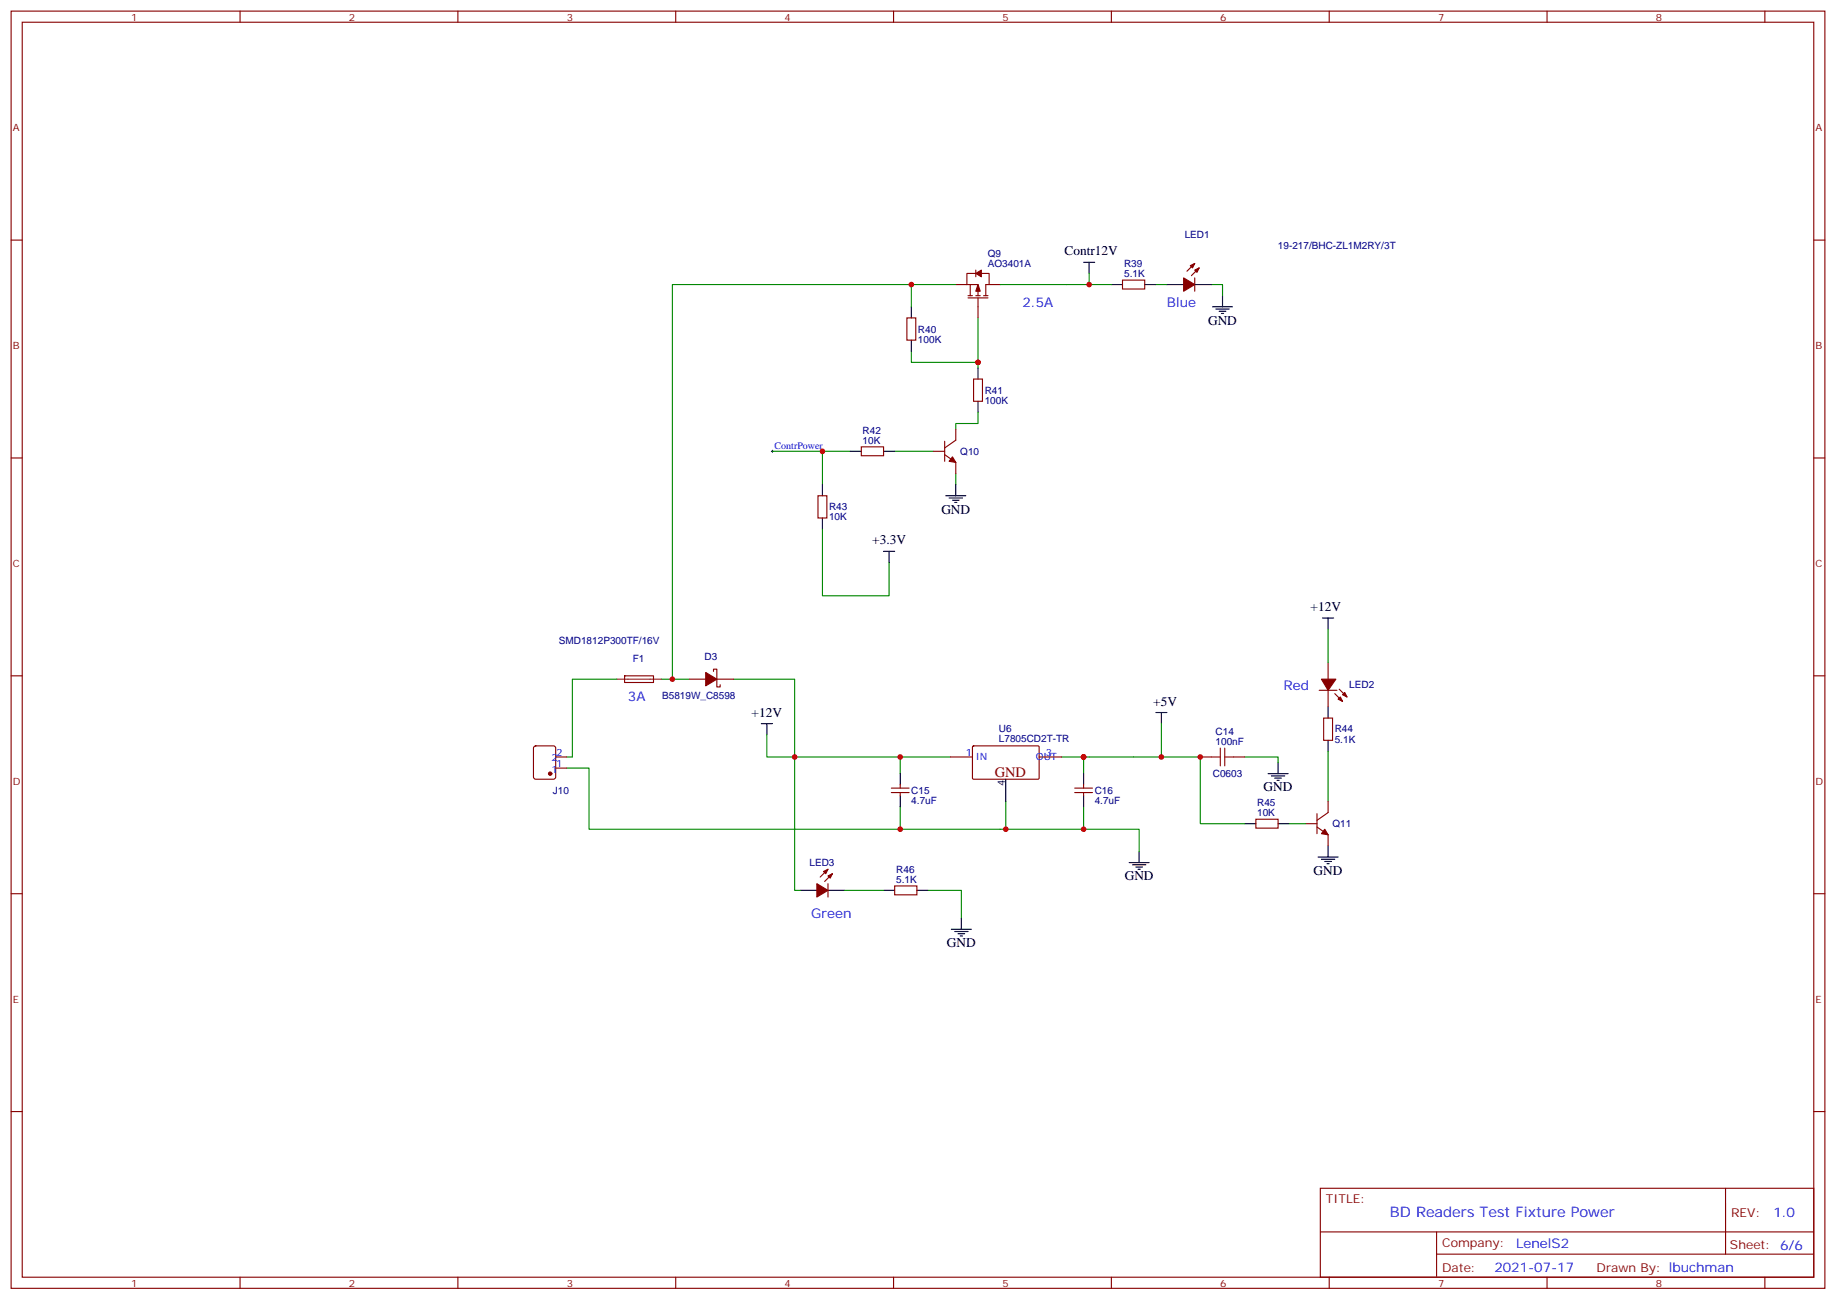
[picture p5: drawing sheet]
<svg xmlns="http://www.w3.org/2000/svg" width="583mm" height="413mm" viewBox="0 0 583 413" stroke-linecap="round" stroke-linejoin="round" font-family="sans-serif">
<g fill="none" stroke="#870000" stroke-width=".35">
<path d="M3.5 3.5h575.8v405.4h-575.8zM7.1 7.1h568.6v398.2h-568.6zM76.2 3.5v3.6M145.3 3.5v3.6M214.5 3.5v3.6M283.6 3.5v3.6M352.8 3.5v3.6M421.9 3.5v3.6M491.1 3.5v3.6M560.2 3.5v3.6M3.5 76.2h3.6M575.7 76.2h3.6"/>
<path d="M303.4 90.3h3.5M306.9 90.3h3.5v3.5M307.3 94.5h6.3M307.3 93.8h1.4M308 90.3v3.5M309.7 86.8h-2.8v3.5M309.7 85.7v2.1M309.7 93.8h1.4M310.4 94.5v6.4M311.5 86.8h2.5v3.5h-1.1v3.5M312.2 93.8h1.4M314 90.3h3.5"/>
<path d="M356.3 88.9h7.1v2.8h-7.1zM379.2 83.6l-2.4 2.5M379.2 88.2v4.2M380.6 85l-2.4 2.5M287.9 100.9h2.8v7h-2.8zM303.4 136.2v3.5l-3.5 2.5M309 120.3h2.9v7.1h-2.9zM3.5 145.3h3.6M259.6 157.3h2.9v7.1h-2.9zM273.4 141.8h7.1v2.8h-7.1zM296.3 143.2h3.6M299.9 144.3l3.5 2.5v3.5"/>
<path d="M299.9 140.1v6.3M575.7 145.3h3.6M3.5 214.5h3.6M198.3 214.5h9.1v2.1h-9.1zM218.7 215.5h5.3M226.5 213.1v-.7h1v5.6h1.1v-.7M227.5 215.5h5.3M418.7 219.1h5.7M421.6 210.3v5.2M421.6 219.1v5.3M425.1 218.7l2.5 2.5M575.7 214.5h3.6"/>
<path d="M169.6 236.9l.4-.2h5.7l.6 .4 .1 9.5-.5 .6-5.9 .1-.6-.5-.1-9.4zM308.7 236.9l.3-.2 20.7 .1 .1 .3v10l-.3 .2-20.6-.1-.2-.3zM420.2 227.9h2.8v7h-2.8zM423.7 220.1l2.5 2.5M176.4 243.8h3.5M176.4 240.2h3.5M282.9 251.5h5.7M282.9 250.1h5.7M285.8 249.1v1M285.8 251.5v1.1M301.6 240.2h7.1M329.8 240.2h7.1"/>
<path d="M341.1 251.5h5.7M341.1 250.1h5.7M344 249.1v1M344 251.5v1.1M381 240.2h3.5M391.6 240.2h3.5M398.6 260h7.1v2.8h-7.1zM418 258.2v6.4M421.6 254.4v3.5l-3.6 2.4M262.8 275.9l-2.5 2.4M264.2 277.3l-2.4 2.5M414.5 261.4h3.5"/>
<path d="M418 262.5l3.6 2.4v3.6M3.5 283.6h3.6M262.8 280.5v4.2M284 281.2h7v2.8h-7zM575.7 283.6h3.6M3.5 352.8h3.6M575.7 352.8h3.6M419.1 377.1h156.6v28.2h-156.6zM547.7 377.1v20.9M419.1 391h156.5M456 398h119.6M456 391v14.1"/>
<path d="M76.2 405.3v3.6M145.3 405.3v3.6M214.5 405.3v3.6M283.6 405.3v3.6M352.8 405.3v3.6M421.9 405.3v3.6M491.1 405.3v3.6M560.2 405.3v3.6"/>
</g>
<g fill="none" stroke="#008700" stroke-width=".35">
<path d="M289.3 90.3v7.1M303.4 90.3h-90v125.2M317.5 90.3h35.3M345.7 86.8v3.5M366.9 90.3h3.5M384.5 90.3h3.6v3.5M310.4 100.9v14.1h-21.1v-3.5M310.4 115v1.8M310.4 130.9v3.5h-7v1.8M245.2 143.2h24.7M261.1 143.2v10.6M284 143.2h12.3"/>
<path d="M303.4 150.3v3.5M261.1 167.9v21.2h21.1v-10.6M421.6 199.7v10.6M195.8 215.5h-14.1v24.7h-1.8M209.9 215.5h8.8M232.8 215.5h19.4v24.7h-8.8v-7M368.7 229.7v10.5h-31.8M421.6 238.5v15.9M179.9 243.8h7.1v19.4h98.8M285.8 256.1v7.1h58.2v-7.1M285.8 240.2v5.3M301.6 240.2h-49.4v42.4h1.8"/>
<path d="M319.3 254.4v8.8M344 240.2v5.3M368.7 240.2h12.3v21.2h14.1M395.1 240.2h10.6v1.8M344 263.2h17.6v7M409.2 261.4h5.3M268.1 282.6h12.4M294.6 282.6h10.6v8.8"/>
</g>
<g fill="none" stroke="#000" stroke-width=".35">
<path d="M289.3 97.4v3.5M344 83.3h3.5M345.7 83.3v3.5M352.8 90.3h3.5M363.4 90.3h3.5M370.4 90.3h5.3M379.2 90.3h5.3M384.9 97.4h6.3M385.9 98.1h4.3M387 98.8h2.1M387.7 99.5h.7M388.1 93.8v3.6"/>
<path d="M289.3 107.9v3.6M310.4 116.8v3.5M310.4 127.4v3.5M261.1 153.8v3.5M269.9 143.2h3.5M280.5 143.2h3.5M300.2 157.3h6.4M301.3 158h4.2M302.3 158.7h2.1M303 159.5h.7M303.4 153.8v3.5M261.1 164.4v3.5"/>
<path d="M280.5 175h3.5M282.2 175v3.5M419.8 196.1h3.5M421.6 196.1v3.6M241.7 229.7h3.5M243.4 229.7v3.5M366.9 226.1h3.5M368.7 226.1v3.6M421.6 224.4v3.5M421.6 234.9v3.6M285.8 245.5v3.6M285.8 252.6v3.5"/>
<path d="M319.3 247.3v7.1M344 245.5v3.6M344 252.6v3.5M402.5 245.5h6.4M403.6 246.2h4.2M404.6 246.9h2.2M405.3 247.6h.7M405.7 242v3.5M358.4 273.8h6.4M359.5 274.5h4.2M360.5 275.2h2.2M361.2 275.9h.7"/>
<path d="M361.6 270.2v3.6M395.1 261.4h3.5M405.7 261.4h3.5M418.4 272h6.3M419.5 272.7h4.2M420.5 273.4h2.1M421.2 274.1h.7M421.6 268.5v3.5M254 282.6h5.3M262.8 282.6h5.3M280.5 282.6h3.5M291 282.6h3.6"/>
<path d="M302 294.9h6.3M303 295.6h4.3M304.1 296.3h2.1M304.8 297h.7M305.2 291.4v3.5"/>
</g>
<path d="M244.8 143.2h.7M245.2 142.9v.7" fill="none" stroke="#000" stroke-width=".32"/>
<g fill="#870000" stroke="#870000" stroke-width=".35">
<path d="M259.3 280.5l3.5 2.1-3.5 2.1z"/>
<path d="M262.8 278l1.4-.7-.7 1.4z"/>
<path d="M261.4 276.6l1.4-.7-.7 1.4z"/>
<path d="M310.4 90.3l.7 2.1h-1.4z"/>
<path d="M309.7 86.8l1.8-1.1v2.1z"/>
<path d="M302.3 145l1.1 1.8-2.1-.4z"/>
<path d="M375.7 88.2l3.5 2.1-3.5 2.1z"/>
<path d="M379.2 85.7l1.4-.7-.7 1.4z"/>
<path d="M377.8 84.3l1.4-.7-.7 1.4z"/>
<path d="M424.7 221.9l.7-.7 .8 1.4z"/>
<path d="M426.2 220.5l.7-.7 .7 1.4z"/>
<path d="M419.5 215.5h4.5l-2.4 3.6z"/>
<path d="M420.5 263.2l1.1 1.7-2.1-.3z"/>
<path d="M224 213.4l3.5 2.1-3.5 2.2z"/>
<circle cx="174.6" cy="245.5" r=".53"/>
</g>
<path d="M387.3 237.4v5.7M388.8 237.4v5.7M384.5 240.2h2.8M388.8 240.2h2.8" fill="none" stroke="#a10000" stroke-width=".35"/>
<path d="M195.8 215.5h14.1" fill="none" stroke="#8c2424" stroke-width=".35"/>
<g fill="#c00">
<circle cx="344" cy="263.2" r=".88"/>
<circle cx="285.8" cy="263.2" r=".88"/>
<circle cx="261.1" cy="143.2" r=".88"/>
<circle cx="310.4" cy="115" r=".88"/>
<circle cx="344" cy="240.2" r=".88"/>
<circle cx="319.3" cy="263.2" r=".88"/>
<circle cx="368.7" cy="240.2" r=".88"/>
<circle cx="381" cy="240.2" r=".88"/>
<circle cx="285.8" cy="240.2" r=".88"/>
<circle cx="252.2" cy="240.2" r=".88"/>
<circle cx="345.7" cy="90.3" r=".88"/>
<circle cx="213.4" cy="215.5" r=".88"/>
<circle cx="289.3" cy="90.3" r=".88"/>
</g>
<text font-size="4.6" fill="#800" x="315.7" y="246.6">GND</text>
<text font-size="4.6" fill="#00f" x="441.2" y="386.1">BD Readers Test Fixture Power</text>
<g font-size="4.2">
<text x="337.9" y="81">Contr12V</text>
<text x="383.5" y="103">GND</text>
<text x="298.8" y="163">GND</text>
<text x="276.9" y="172.7">+3.3V</text>
<text x="416" y="194">+12V</text>
<text x="238.6" y="227.5">+12V</text>
<text x="366.1" y="224">+5V</text>
<text x="401.1" y="251.2">GND</text>
<text x="357" y="279.4">GND</text>
<text x="417" y="277.6">GND</text>
<text x="300.6" y="300.6">GND</text>
</g>
<g font-size="4.2" fill="#00f">
<text x="324.6" y="97.4">2.5A</text>
<text x="370.4" y="97.4">Blue</text>
<text x="407.5" y="219.1">Red</text>
<text x="199.3" y="222.6">3A</text>
<text x="257.5" y="291.4">Green</text>
<text x="562.9" y="386.4">1.0</text>
<text x="481.3" y="395.9">LenelS2</text>
<text x="474.4" y="403.7">2021-07-17</text>
</g>
<g font-size="3.9" fill="#800">
<text x="420.9" y="381.7">TITLE:</text>
<text x="549.5" y="386.4">REV:</text>
<text x="457.8" y="395.9">Company:</text>
<text x="549.1" y="396.5">Sheet: 6/6</text>
<text x="457.8" y="403.6">Date:</text>
<text x="506.8" y="403.7">Drawn By: lbuchman</text>
</g>
<g font-size="3.2" fill="#800">
<text x="41.6" y="6.5">1</text>
<text x="110.8" y="6.5">2</text>
<text x="179.9" y="6.5">3</text>
<text x="249.1" y="6.5">4</text>
<text x="318.2" y="6.5">5</text>
<text x="387.3" y="6.5">6</text>
<text x="456.5" y="6.5">7</text>
<text x="525.6" y="6.5">8</text>
<text x="4.1" y="41.6">A</text>
<text x="576.3" y="41.6">A</text>
<text x="4.1" y="110.8">B</text>
<text x="576.3" y="110.8">B</text>
<text x="4.1" y="179.9">C</text>
<text x="576.3" y="179.9">C</text>
<text x="4.1" y="249.1">D</text>
<text x="576.3" y="249.1">D</text>
<text x="4.1" y="318.2">E</text>
<text x="576.3" y="318.2">E</text>
<text x="41.6" y="408.3">1</text>
<text x="110.8" y="408.3">2</text>
<text x="179.9" y="408.3">3</text>
<text x="249.1" y="408.3">4</text>
<text x="318.2" y="408.3">5</text>
<text x="387.3" y="408.3">6</text>
<text x="456.5" y="408.3">7</text>
<text x="525.6" y="408.3">8</text>
</g>
<g font-size="3.2" fill="#000080">
<text x="376.1" y="75.4">LED1</text>
<text x="313.6" y="81.4">Q9</text>
<text x="405.6" y="79">19-217/BHC-ZL1M2RY/3T</text>
<text x="313.6" y="84.7">AO3401A</text>
<text x="356.8" y="87.8">5.1K</text>
<text x="356.8" y="84.8">R39</text>
<text x="291.4" y="105.6">R40</text>
<text x="291.4" y="108.8">100K</text>
<text x="312.6" y="125">R41</text>
<text x="312.6" y="128.2">100K</text>
<text x="273.8" y="137.7">R42</text>
<text x="273.8" y="140.8">10K</text>
<text x="304.8" y="144.4">Q10</text>
<text x="263.2" y="165">10K</text>
<text x="263.2" y="162">R43</text>
<text x="177.4" y="204.3">SMD1812P300TF/16V</text>
<text x="223.7" y="209.6">D3</text>
<text x="200.9" y="210">F1</text>
<text x="210.2" y="222">B5819W_C8598</text>
<text x="428.3" y="218.2">LED2</text>
<text x="317.1" y="232.4">U6</text>
<text x="385.9" y="233.3">C14</text>
<text x="423.7" y="232.4">R44</text>
<text x="317.1" y="235.4">L7805CD2T-TR</text>
<text x="385.9" y="236.4">100nF</text>
<text x="423.7" y="235.7">5.1K</text>
<text x="175.5" y="252">J10</text>
<text x="289.3" y="252">C15</text>
<text x="347.5" y="252">C16</text>
<text x="385" y="246.6">C0603</text>
<text x="289.3" y="255">4.7uF</text>
<text x="347.5" y="255">4.7uF</text>
<text x="399.1" y="255.9">R45</text>
<text x="399.1" y="258.9">10K</text>
<text x="423" y="262.6">Q11</text>
<text x="256.9" y="274.8">LED3</text>
<text x="284.5" y="280.1">5.1K</text>
<text x="284.5" y="277.1">R46</text>
</g>
<g font-size="3.2" fill="#00f">
<text x="245.9" y="142.3">ContrPower</text>
<text x="176.6" y="239.9">2</text>
<text x="306.6" y="239.9">1</text>
<text x="332" y="239.9">3</text>
<text x="175.1" y="245.2">1</text>
<text x="175.1" y="241.7">2</text>
<text x="176.6" y="243.4">1</text>
<text x="309.7" y="241.3">IN</text>
<text x="328.8" y="241.3">OUT</text>
</g>
<text font-size="3.2" x="318.9" y="249.4" transform="rotate(-90 318.9 249.4)">4</text>
</svg>
